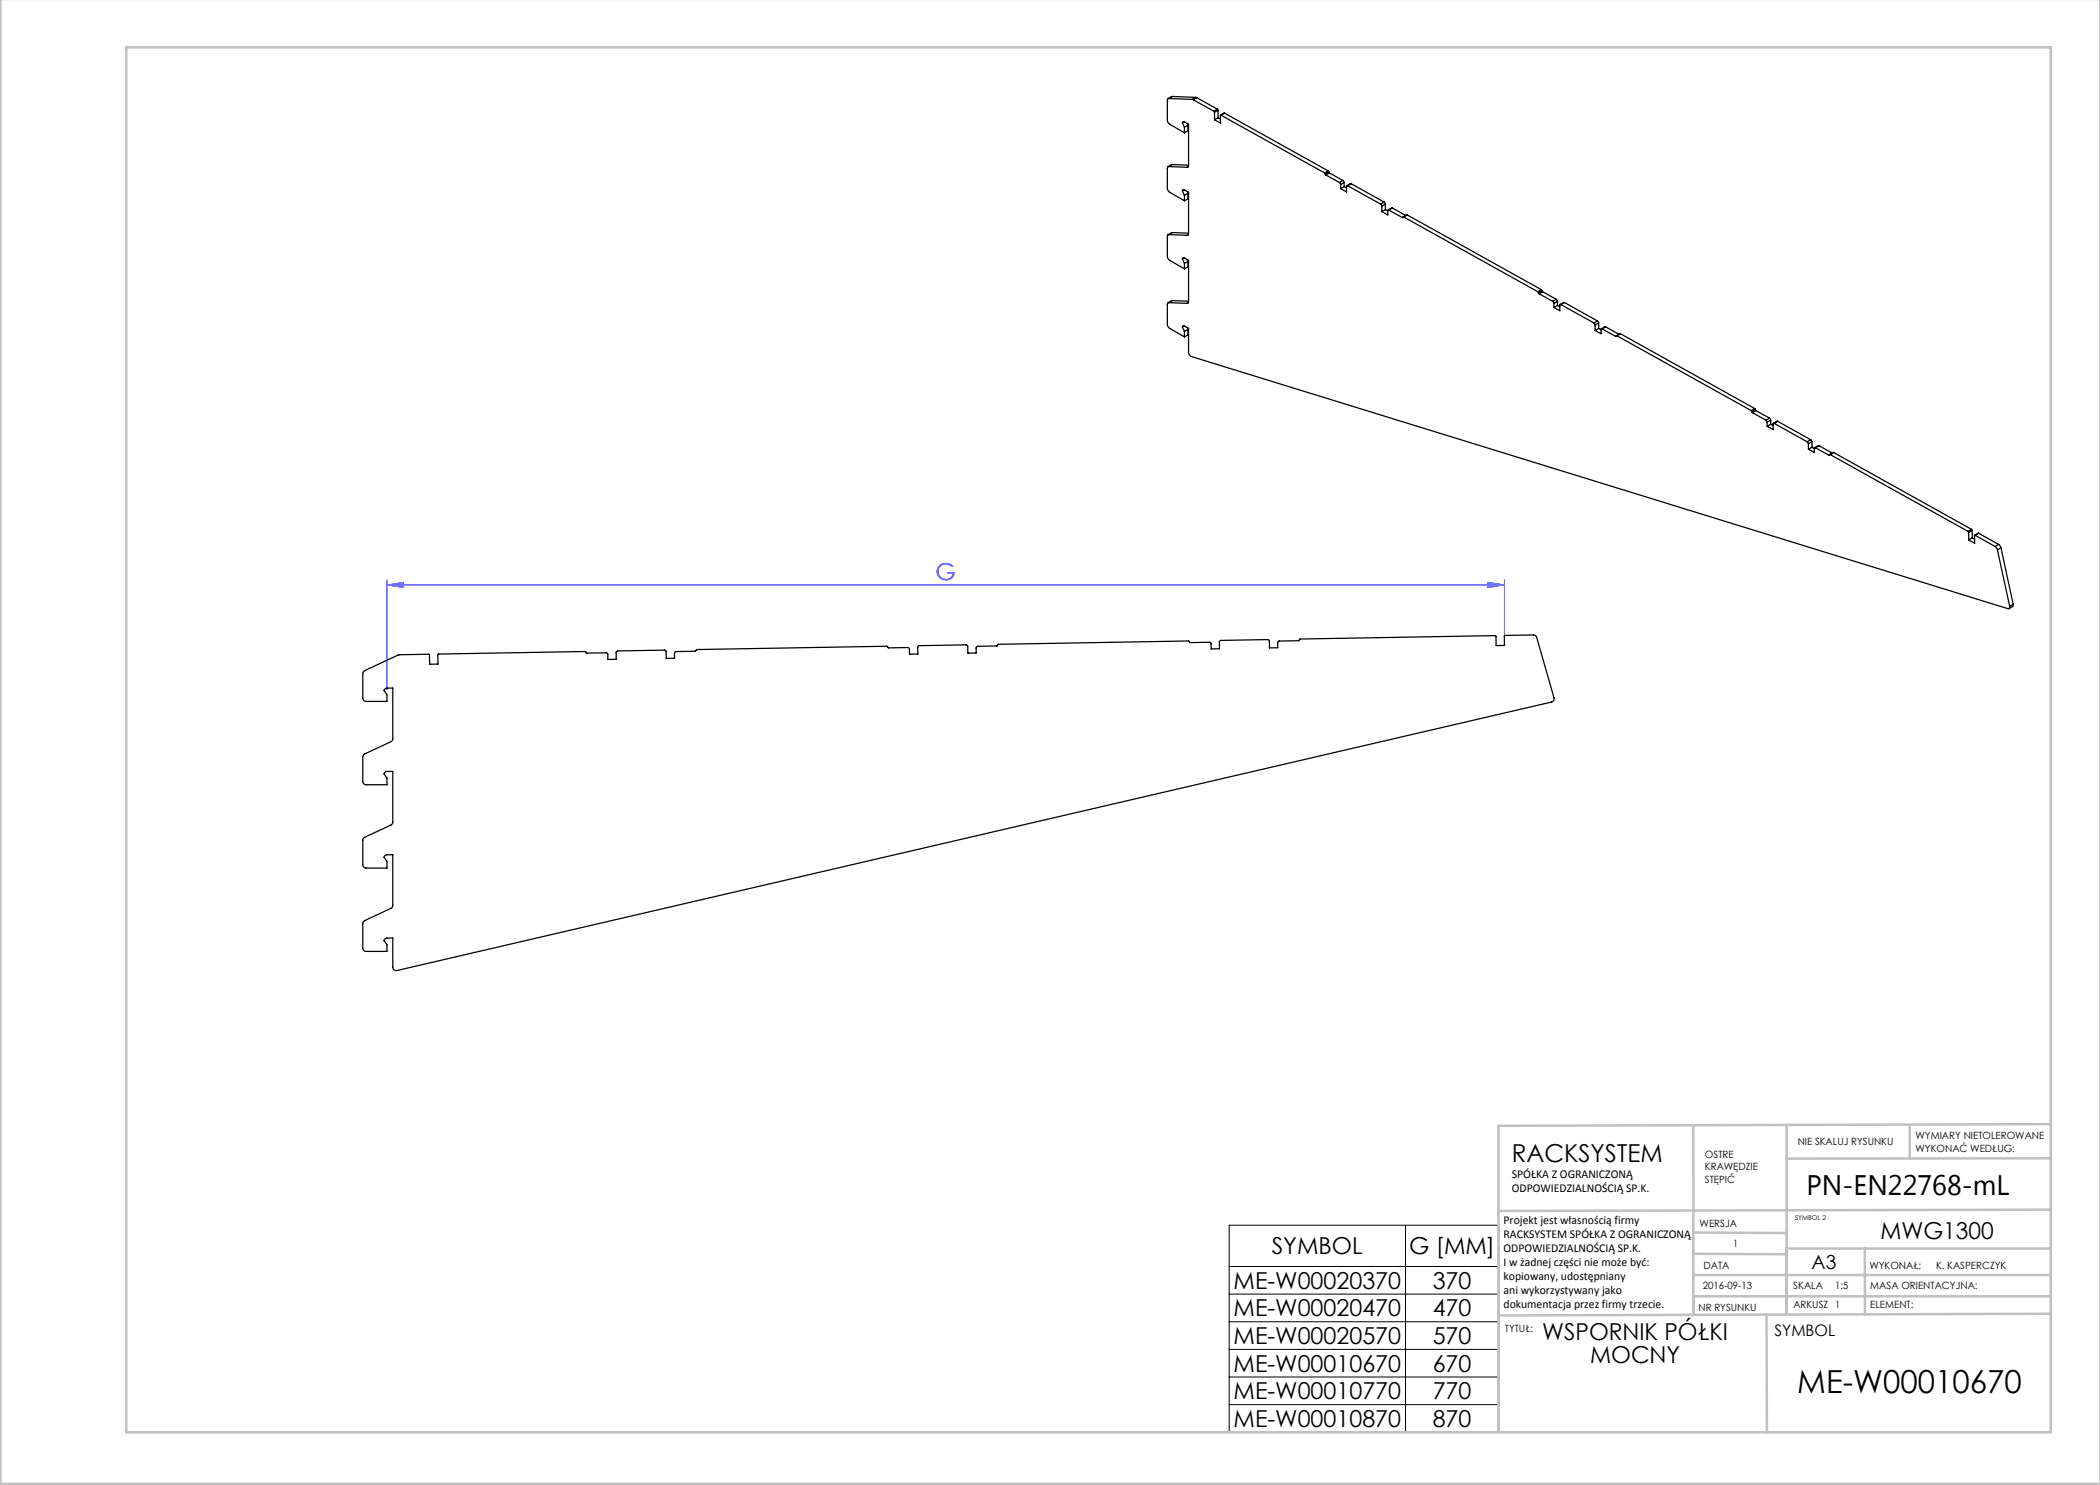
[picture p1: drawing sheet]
<svg xmlns="http://www.w3.org/2000/svg" width="420mm" height="297mm" viewBox="0 0 420 297" stroke-linecap="round" stroke-linejoin="round" font-family="sans-serif">
<path d="M77.4 117l3.3-.5v1zM77.4 116v21.9M77.4 117h223.5M297.6 116.5l3.3 .5-3.3 .5zM300.9 116v12.1" fill="none" stroke="#00f" stroke-width=".2"/>
<path d="M245.8 245h53.9v41.5h-53.9zM245.8 253.3h53.9M245.8 258.8h53.9M281.1 245v41.5M245.8 264.3h53.9M245.8 269.9h53.9M245.8 275.4h53.9M245.8 280.9h53.9" fill="none" stroke="#000" stroke-width=".2"/>
<g fill="none" stroke="#c0c0c0" stroke-width=".5">
<path d="M.1 -.1v296.9h419.9M25.2 9.5h385v276.9h-385zM338.7 225.2v16.9M357.3 225v37.9M382 225.4v6.3M410.1 224.8l-110.4 .4v61.2M410.1 231.7h-52.8M338.7 259.3h71.5M338.7 255h71.5M338.7 250.8l18.6 .1M338.7 246.5l18.6 .1M338.7 242.1v20.9"/>
<path d="M373 249.7v13.2M410.1 241.9l-110.4 .3M410.2 249.7h-52.9v13.2M353.3 262.9l.1 23.5M410.2 262.7l-110.5 .4"/>
</g>
<path d="M77.4 117l3.3-.5v1zM297.6 116.5l3.3 .5-3.3 .5z" fill="#00f"/>
<g fill="none" stroke="#000" stroke-width=".25">
<path d="M233.7 19.7l-.2 .3v4.4l.4 .4 3 1.8M233.7 19.7l4.8 .2M234.4 19.3l-.8 .4M234.4 19.3l-.7 .4M234.4 19.3l4.8 .2M238.5 19.9h.2M238.7 19.9l4.1 2.3M239.2 19.5h.2M239.2 19.5l-.7 .4M239.4 19.5l4.1 2.3M239.4 19.5l-.7 .4M233.7 33.3l-.2 .3v4.4l.4 .5 3 1.7"/>
<path d="M233.7 33.3l3.7 .2M234.4 32.9l-.8 .4M234.4 32.9l-.7 .4M234.4 32.9l3.3 .1M236.5 38.1l.3-.1 .9 .5v8.2l-.3 .4M236.5 24.5l.3-.2 .9 .5v8.3l-.3 .4M236.5 38.1l.4 1M236.5 24.5l.4 1M236.8 24.3l-.3 .2M236.8 38l-.3 .1M236.9 25.5v1.1M236.9 39.1v1.1"/>
<path d="M237.4 24.7l.2 .4M237.4 38.3l.2 .4M237.6 25.1l-.7 .4M237.6 25.1v1l-.7 .5M237.6 38.7v1.1l-.7 .4M237.6 38.7l-.7 .4M237.7 33.3l-.3 .2M242.8 22.2l.1 .3M242.9 22.5v1.5M243.5 21.8l.1 .2M243.5 21.8l-.7 .4M243.6 22l-.7 .5"/>
<path d="M243.6 22v1.6M243.6 23.6l-.7 .4M243.6 23.6l.5 .2M244.2 23l-.1 .1v1.5l-1.2-.6M244.2 23l20.7 11.6M244.9 22.6l-.8 .4M244.9 22.6l20.7 11.6M244.9 22.6l-.7 .4M264.9 34.6l.1 .2M265 34.8l.2 .2M265.2 35l2.7 1.5M265.6 34.2l.2 .2"/>
<path d="M265.6 34.2l-.7 .4M265.8 34.4l.1 .2M265.8 34.4l-.8 .4M265.9 34.6l2.7 1.5M265.9 34.6l-.7 .4M267.9 36.5l.2 .4M268.1 36.9v.8M268.6 36.1l.2 .4M268.6 36.1l-.7 .4M268.8 36.5l-.7 .4M268.8 36.5v.8M268.8 37.3l.5 .3"/>
<path d="M268.8 37.3l-.7 .4M269.5 37.1l-.2 .1v1.2l-1.2-.7M269.5 37.1l6.6 3.7M270.2 36.7l-.8 .4M270.2 36.7l6.6 3.7M270.2 36.7l-.7 .4M233.7 46.9l-.2 .4v4.3l.4 .5 3 1.7M233.7 46.9l3.7 .2M234.4 46.5l-.8 .5M234.4 46.5l-.7 .4M234.4 46.5l3.3 .1M236.5 51.8l.3-.2 .9 .5v8.2l-.3 .4"/>
<path d="M236.5 51.8l.4 .9M236.8 51.6l-.3 .2M236.9 52.7v1.1M237.4 51.9l.2 .4M237.6 52.3v1.1l-.7 .4M237.6 52.3l-.7 .4M237.7 46.9l-.3 .2M276.1 40.8l.3 .4M276.4 41.2v1.1M276.8 40.4l.3 .4M276.8 40.4l-.7 .4M277.1 40.8l-.7 .4"/>
<path d="M277.1 40.8v1.1M277.1 41.9l.4 .3M277.1 41.9l-.7 .4M277.8 42l-.3 .1 .1 .9-1.2-.7M277.8 42l2.7 1.5M278.5 41.6l-.9 .4M278.5 41.6l2.6 1.5M278.5 41.6l-.7 .4M280.6 43.5h-.1M280.7 43.4l-.1 .1M280.7 43.4l26.9 15M281.4 43l-.8 .4"/>
<path d="M281.4 43l26.9 14.9M281.4 43l-.7 .4M307.6 58.4l.1 .2M307.7 58.6l.1 .2M307.8 58.8l2.7 1.5M308.3 57.9l.1 .2M308.3 57.9l-.7 .5M308.4 58.1l.1 .3M308.4 58.1l-.7 .5M308.5 58.4l2.7 1.5M308.5 58.4l-.7 .4M311.2 59.9l.3 .4"/>
<path d="M311.2 59.9l-.7 .4M233.7 60.5l-.2 .4v4.3l.4 .5 3 1.7M233.7 60.5l3.7 .2M234.4 60.1l-.8 .5M234.4 60.1l-.7 .4M234.4 60.1l3.3 .1M236.5 65.4l.3-.2 .9 .5v4.9l.3 .5 .3 .2 163.3 50.4a.32 .32 0 0 0 .3-.1 .32 .32 0 0 0 0-.3M236.5 65.4l.4 .9M236.8 65.2l-.3 .2M236.9 66.3v1.1M237.4 65.5l.2 .4M237.6 65.9v1.1l-.7 .4"/>
<path d="M237.6 65.9l-.7 .4M237.7 60.5l-.3 .2M310.5 60.3l.3 .4M310.8 60.7v.8M311.5 60.3l-.7 .4M311.5 60.3v.8M311.5 61.1l.5 .2M311.5 61.1l-.7 .4M312.2 60.9l-.2 .1v1.2l-1.2-.7M312.2 60.9l6.6 3.7M312.9 60.5l-.9 .4M312.9 60.5l-.7 .4"/>
<path d="M312.9 60.5l6.6 3.7M318.8 64.6l.2 .4M319 65v1.1M319.5 64.2l.2 .4M319.5 64.2l-.7 .4M319.7 64.6l-.7 .4M319.7 64.6v1.1M319.7 65.7l.5 .2M319.7 65.7l-.7 .4M320.2 65.9v.9l-1.2-.7M320.4 65.8l-.2 .1M320.4 65.8l2.7 1.5"/>
<path d="M321.1 65.4l-.8 .4M321.1 65.4l2.7 1.5M321.1 65.4l-.7 .4M323.3 67.2l-.2 .1M323.4 67.2l-.3 .1M323.4 67.2l26.8 14.9M324.1 66.7l-.8 .4M324.1 66.7l26.8 15M324.1 66.7l-.7 .5M350.2 82.1l.2 .2M350.4 82.3l.1 .2M350.5 82.5l2.7 1.5"/>
<path d="M350.9 81.7l.2 .2M350.9 81.7l-.7 .4M351.1 81.9l.1 .2M351.1 81.9l-.7 .4M351.2 82.1l2.7 1.5M351.2 82.1l-.7 .4M353.2 84l.2 .4M353.4 84.4v.9M353.9 83.6l.2 .4M353.9 83.6l-.7 .4M354.1 84l-.7 .4M354.1 84v.9"/>
<path d="M354.1 84.9l.5 .2M354.1 84.9l-.7 .4M354.8 84.7l-.2 .1v1.1l-1.2-.6M354.8 84.7l6.6 3.7M355.5 84.3l-.8 .4M355.5 84.3l6.6 3.6M355.5 84.3l-.7 .4M361.4 88.4l.3 .4M361.7 88.8v1.1M362.1 87.9l.3 .5M362.1 87.9l-.7 .5M362.4 88.4l-.7 .4"/>
<path d="M362.4 88.4v1.1M362.4 89.5l-.7 .4M362.4 89.5l.5 .2M362.9 89.7v.8l-1.2-.6M363.1 89.5l-.2 .2M363.1 89.5l2.7 1.6M363.8 89.1l-.9 .4M363.8 89.1l-.7 .4M363.8 89.1l2.7 1.5M365.9 91l-.1 .1M366 90.9l-.1 .1M366 90.9l27.6 15.4"/>
<path d="M366.7 90.5l-.8 .4M366.7 90.5l27.6 15.4M366.7 90.5l-.7 .4M393.6 106.3l.1 .2M393.7 106.5v1.5M394.3 105.9l.1 .2M394.3 105.9l-.7 .4M394.4 106.1l-.7 .4M394.4 106.1l.1 1.5M394.5 107.6l-.8 .4M394.5 107.6l.4 .2M395 107.1h-.1v1.5l-1.2-.6"/>
<path d="M395 107.1l4 2.2M395.7 106.7l-.8 .4M395.7 106.7l-.7 .4M395.7 106.7l4 2.2M399 109.3l.5 .7M399.5 110l2.4 11.3M399.7 108.9l.5 .6M399.7 108.9l-.7 .4M400.2 109.5l-.7 .5M400.2 109.5l2.4 11.3M72.8 134.2l7.1-3.2 5.9-.1 .1 1.9h1.7v-1.8l.1-.2 29.4-.5 .3 .3h3.9l.3 .2v1.1h1.6v-1.4l.3-.3 9.4-.2 .3 .3v1.4h1.7v-1.1l.2-.3h4l.3-.4 38-.7 .3 .4 4-.1 .2 .3v1h1.7v-1.4l.3-.3 9.4-.1 .2 .2 .1 1.4h1.6v-1.1l.2-.2 4-.1 .3-.3 38-.7 .3 .3h4l.2 .2v1.1h1.7v-1.4l.2-.3 9.4-.2 .4 .3v1.4l1.7-.1-.1-1 .3-.3 3.9-.1 .3-.3 39-.7 .2 .2v1.8h1.7v-1.8l.1-.2 5.7-.1 .4 .1 .2 .4 3.5 12.2-.1 .4-.4 .3-230.9 53.7a.67 .67 0 0 1-.8-.6v-5.9h-1.3l-.5 .4 .6 .9v1.4h-4.3l-.3-.2-.2-.5 .1-5.2 5.5-2.7 .3-.4 .1-10.4-1.3 .1-.5 .3 .6 1v1.3h-4.2a.67 .67 0 0 1-.6-.7l.1-5.2 5.5-2.7 .4-.5v-10.2h-1.3l-.5 .4 .6 .9v1.3h-4.4l-.3-.2-.1-.4v-4.9l.3-.6 5.3-2.5 .3-.3 .1-10.4h-1.3l-.5 .4 .6 .9v1.4h-4.2a.67 .67 0 0 1-.6-.7v-4.9zM402.6 120.8v.4l-.8 .5"/>
<path d="M402.6 120.8l-.7 .5"/>
</g>
<text font-size="6.3" x="359.5" y="278.5">ME-W00010670</text>
<text font-size="5.6" x="361.3" y="239.1">PN-EN22768-mL</text>
<text font-size="4.9" x="302.4" y="232.4">RACKSYSTEM</text>
<text font-size="4.7" fill="#00f" x="187.1" y="116">G</text>
<g font-size="4.7">
<text x="254.3" y="250.8">SYMBOL</text>
<text x="281.8" y="250.8">G [MM]</text>
<text x="376.1" y="247.8">MWG1300</text>
<text x="246.7" y="257.7">ME-W00020370</text>
<text x="286.5" y="257.7">370</text>
<text x="246.7" y="263.3">ME-W00020470</text>
<text x="286.5" y="263.3">470</text>
<text x="246.7" y="268.8">ME-W00020570</text>
<text x="286.5" y="268.8">570</text>
<text x="308.5" y="268.1">WSPORNIK PÓŁKI</text>
<text x="246.7" y="274.3">ME-W00010670</text>
<text x="286.5" y="274.3">670</text>
<text x="318" y="272.6">MOCNY</text>
<text x="246.7" y="279.8">ME-W00010770</text>
<text x="286.5" y="279.8">770</text>
<text x="246.7" y="285.4">ME-W00010870</text>
<text x="286.5" y="285.4">870</text>
</g>
<text font-size="3.9" x="362.3" y="253.8">A3</text>
<text font-size="3.2" x="354.9" y="267.2">SYMBOL</text>
<g font-size="2.4">
<text x="302.4" y="235.6">SPÓŁKA Z OGRANICZONĄ</text>
<text x="302.4" y="238.4">ODPOWIEDZIALNOŚCIĄ SP.K.</text>
<text x="300.7" y="244.7">Projekt jest własnością firmy</text>
<text x="300.7" y="247.5">RACKSYSTEM SPÓŁKA Z OGRANICZONĄ</text>
<text x="300.7" y="250.3">ODPOWIEDZIALNOŚCIĄ SP.K.</text>
<text x="300.7" y="253.1">I w żadnej części nie może być:</text>
<text x="300.7" y="256">kopiowany, udostępniany</text>
<text x="300.7" y="258.8">ani wykorzystywany jako</text>
<text x="300.7" y="261.6">dokumentacja przez firmy trzecie.</text>
</g>
<g font-size="2">
<text x="383.1" y="227.9">WYMIARY NIETOLEROWANE</text>
<text x="341" y="231.6">OSTRE</text>
<text x="359.5" y="228.9">NIE SKALUJ RYSUNKU</text>
<text x="383.1" y="230.4">WYKONAĆ WEDŁUG:</text>
<text x="341" y="234.1">KRAWĘDZIE</text>
<text x="341" y="236.6">STĘPIĆ</text>
<text x="339.9" y="245.4">WERSJA</text>
<text x="346.6" y="249.5">1</text>
<text x="340.6" y="257.7">2016-09-13</text>
<text x="340.7" y="253.8">DATA</text>
<text x="358.7" y="257.7">SKALA</text>
<text x="367" y="257.7">1:5</text>
<text x="373.9" y="253.8">WYKONAŁ:</text>
<text x="374.1" y="257.7">MASA ORIENTACYJNA:</text>
<text x="387.2" y="253.8">K. KASPERCZYK</text>
<text x="339.7" y="262.3">NR RYSUNKU</text>
<text x="358.7" y="261.7">ARKUSZ 1</text>
<text x="374.1" y="261.7">ELEMENT:</text>
<text x="301" y="266.4">TYTUŁ:</text>
</g>
<text font-size="1.3" x="359" y="244">SYMBOL 2</text>
</svg>
